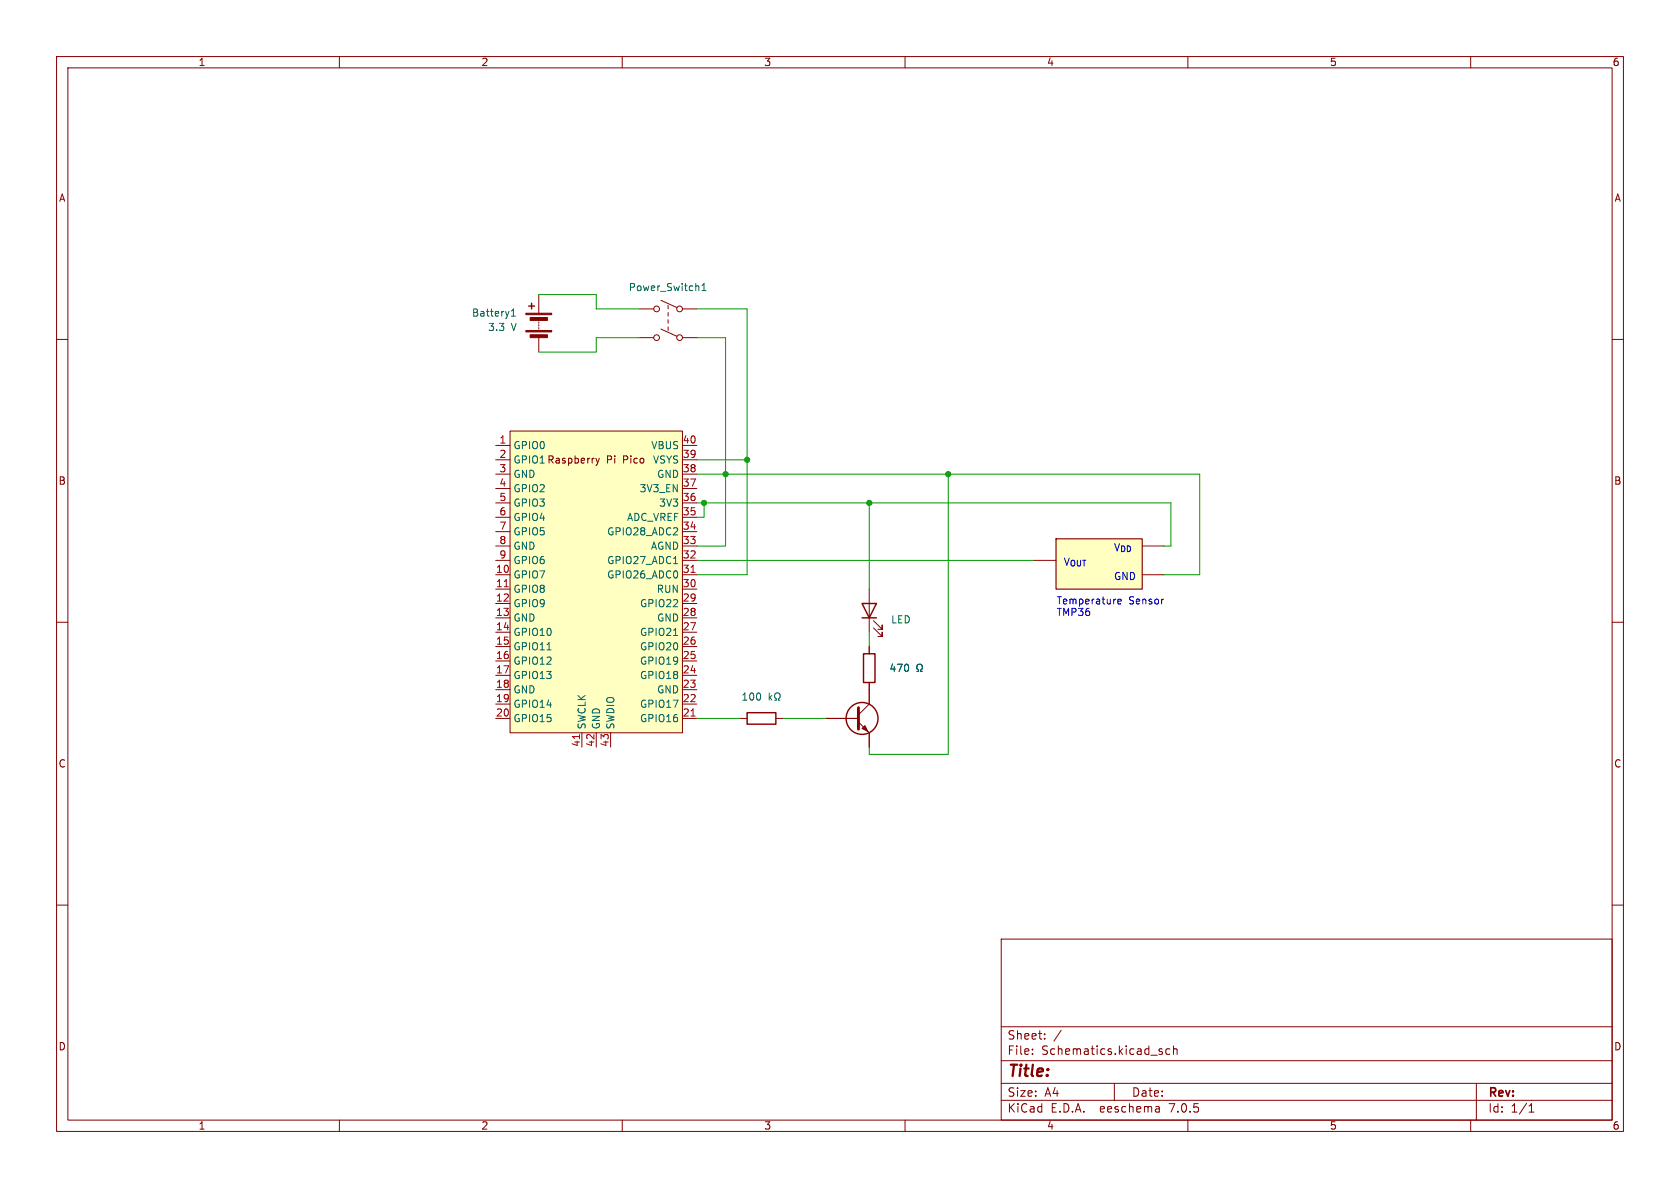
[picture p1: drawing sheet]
<svg xmlns="http://www.w3.org/2000/svg" width="297mm" height="210mm" viewBox="0 0 297 210" stroke-linecap="round" stroke-linejoin="round" font-family="sans-serif">
<g fill="none" stroke="#840000" stroke-width=".18">
<path d="M10 10h277v190h-277zM12 12h273v186h-273zM60 10v2M110 10v2M160 10v2M210 10v2M260 10v2M10 60h2M95.2 52.1v3.3M95.2 56.9v.3M95.2 57.4v.3M95.2 57.9v.3"/>
<path d="M95.2 59.7v2.5M113 59.7h2.6M113 54.6h2.6M116.8 58.2l2.8 1.2M116.8 53.1l2.8 1.3M118.1 54v.6M118.1 55.2v.7M118.1 56.5v.7M118.1 57.8v.6M120.6 59.7h2.6M120.6 54.6h2.6M285 60h2"/>
<path d="M87.6 78.7h2.6M90.2 76.2h30.4v53.3h-30.4zM120.6 78.7h2.6M87.6 81.3h2.6M87.6 83.8h2.6M87.6 99.1h2.6M87.6 96.5h2.6M87.6 94h2.6M87.6 91.4h2.6M87.6 88.9h2.6M87.6 86.4h2.6M105.3 81l.4 .9"/>
<path d="M105.7 81.9l-.4 .4M106 81l-.3 .9M120.6 81.3h2.6M120.6 83.8h2.6M120.6 99.1h2.6M120.6 96.5h2.6M120.6 94h2.6M120.6 91.4h2.6M120.6 88.9h2.6M120.6 86.4h2.6M182.9 99.1h3.8M201.9 96.5h3.8"/>
<path d="M10 110h2M87.6 101.6h2.6M87.6 104.1h2.6M87.6 106.7h2.6M87.6 109.2h2.6M87.6 111.8h2.6M87.6 114.3h2.6M87.6 116.8h2.6M87.6 119.4h2.6M120.6 101.6h2.6M120.6 104.1h2.6M120.6 106.7h2.6"/>
<path d="M120.6 109.2h2.6M120.6 111.8h2.6M120.6 114.3h2.6M120.6 116.8h2.6M120.6 119.4h2.6M153.7 104.1v7.7M153.7 114.3v1.3M154.4 111l1.6 1.5v-.7v.7h-.8M154.4 109.7l1.6 1.6v-.8v.8h-.8M201.9 101.6h3.8M285 110h2M87.6 121.9h2.6"/>
<path d="M87.6 124.5h2.6M87.6 127h2.6M102.9 129.5v2.6M105.4 129.5v2.6M107.9 129.5v2.6M120.6 121.9h2.6M120.6 124.5h2.6M120.6 127h2.6M130.8 127h1.3M137.2 127h1.2M146 127h5.8M151.8 127.6l1.9 1.9v2.6"/>
<path d="M153.7 120.7v3.8l-1.9 1.9M10 160h2M285 160h2M177 166h108v32h-108zM60 198v2M110 198v2M160 198v2M177 194.5h108M177 191.5h108M177 187.5h108M177 181.5h108M182.5 186.3v.1"/>
<path d="M182.5 185.5v.1M184.7 183.6v.1M184.7 182.8v.1M187.6 182.1l-1.3 2M197 191.5v3M204.5 195.6l.4 .1 .1 .9M205 196.5l-.5 .1M205 196h-.5M205.1 185.9l.4 .1v.2l-.2 .2h-.3M205.1 185.4l.4 .1M206.8 185.5l-.4-.1-.3 .3v.4l.1 .2h.6M207.5 185.5l.2-.1 .3 .1 .1 .9"/>
<path d="M207.5 184.9v1.5M210 198v2M260 198v2M261 191.5v6.5M270.3 196.6h.9M270.3 195.5l.4-.4v1.5"/>
<circle cx="116.1" cy="54.6" r=".51"/>
<circle cx="116.1" cy="59.7" r=".51"/>
<circle cx="120.1" cy="54.6" r=".51"/>
<circle cx="120.1" cy="59.7" r=".51"/>
</g>
<g fill="#ffffc2" stroke="#ffffc2" stroke-width=".18">
<path d="M186.7 95.3h15.2v8.8h-15.2z"/>
<path d="M90.2 76.2h30.4v53.3h-30.4z"/>
</g>
<path d="M89.1 103.7h.8M122.2 101.2h.7M102.5 129.8v.8M122.2 126.6h.7" fill="none" stroke="#a90000" stroke-width=".18"/>
<g fill="none" stroke="#006464" stroke-width=".18">
<path d="M90.4 55.9h.7M90.4 55l.4-.4v1.3M123.5 50.6l.1 .8M124.1 51.4h.7M124.1 50.5l.4-.4v1.3M119.1 99.6h.7M96.7 114.9h.7M119.1 112.3h.7M162.1 118.7h.3v-.3a.54 .54 0 0 1-.3-.7 .54 .54 0 0 1 .8-.2 .58 .58 0 0 1-.1 .9v.3h.3M136 122.5v1.3M136.1 123.3l.4 .5M136.5 122.9l-.5 .5"/>
<path d="M136.9 123.8h.4v-.3a.54 .54 0 0 1-.3-.7 .54 .54 0 0 1 .7-.2 .58 .58 0 0 1-.1 .9v.3h.3"/>
</g>
<path d="M151.8 125.1v3.8" fill="none" stroke="#840000" stroke-width=".51"/>
<g fill="#840000" stroke="#840000" stroke-width=".18">
<path d="M152.4 128.8l.5-.5 .5 1z"/>
<path d="M93 58.4h4.5v.3h-4.5z"/>
<path d="M93 55.4h4.5v.2h-4.5z"/>
<path d="M93.7 59.2h3.1v.5h-3.1z"/>
<path d="M93.7 56.1h3.1v.5h-3.1z"/>
</g>
<g fill="none" stroke="#840000" stroke-width=".25">
<path d="M93.5 54.1h1M94 53.6v1M152.4 106.7h2.5l-1.2 2.5zM152.4 109.2h2.5M152.7 115.6h2v5.1h-2zM132.1 126h5.1v2h-5.1z"/>
<circle cx="152.4" cy="127" r="2.82"/>
</g>
<path d="M197.6 106.3l.6-.1v-.2l-.4-.1-.2 .2 .1 .6h.5M205.6 105.9h.1" fill="none" stroke="#0000c2" stroke-width=".18"/>
<path d="M186.7 95.3h15.2v8.8h-15.2z" fill="none" stroke="#840000" stroke-width=".2"/>
<g fill="none" stroke="#009600" stroke-width=".18">
<path d="M95.2 52.1h10.2v2.5h7.6M113 59.7h-7.6v2.5h-10.2M123.2 59.7h5.1v36.8h-5.1M123.2 54.6h8.9v47h-8.9M123.2 83.8h88.9v17.8h-6.4M123.2 88.9h83.8v7.6h-1.3M123.2 99.1h59.7M123.2 81.3h8.9M124.5 88.9v2.5h-1.3M153.7 88.9v15.2M167.6 83.8v49.6h-13.9v-1.3M153.7 111.8v2.5"/>
<path d="M123.2 127h7.6M138.4 127h7.6"/>
</g>
<g fill="#009600" stroke="#009600" stroke-width=".18">
<circle cx="132.1" cy="81.3" r=".46"/>
<circle cx="124.5" cy="88.9" r=".46"/>
<circle cx="128.3" cy="83.8" r=".46"/>
<circle cx="167.6" cy="83.8" r=".46"/>
<circle cx="153.7" cy="88.9" r=".46"/>
</g>
<text font-size="2.8" fill="#840000" x="178" y="190.8">Title:</text>
<g font-size="2.1" fill="#840000">
<text x="178" y="183.9">Sheet:</text>
<text x="178" y="186.6">File:</text>
<text x="184" y="186.6">Schematics.kicad_sch</text>
<text x="178" y="196.8">KiCad</text>
<text x="178" y="194">Size:</text>
<text x="184.6" y="194">A4</text>
<text x="185.7" y="196.8">E.D.A.</text>
<text x="194.4" y="196.8">eeschema</text>
<text x="200" y="194">Date:</text>
<text x="206.7" y="196.8">7.0.5</text>
<text x="263" y="194.2">Rev:</text>
<text x="263" y="196.8">Id:</text>
<text x="267" y="196.8">1/1</text>
</g>
<g font-size="1.8" fill="#840000">
<text x="35" y="11.8">1</text>
<text x="85" y="11.8">2</text>
<text x="135" y="11.8">3</text>
<text x="185" y="11.8">4</text>
<text x="235" y="11.8">5</text>
<text x="285" y="11.8">6</text>
<text x="10.4" y="35.8">A</text>
<text x="285.4" y="35.8">A</text>
<text x="107.2" y="82.1">Pi</text>
<text x="110.2" y="82.1">Pico</text>
<text x="10.3" y="85.8">B</text>
<text x="285.3" y="85.8">B</text>
<text x="10.3" y="135.8">C</text>
<text x="285.3" y="135.8">C</text>
<text x="10.3" y="185.8">D</text>
<text x="285.3" y="185.8">D</text>
<text x="35" y="199.8">1</text>
<text x="85" y="199.8">2</text>
<text x="135" y="199.8">3</text>
<text x="185" y="199.8">4</text>
<text x="235" y="199.8">5</text>
<text x="285" y="199.8">6</text>
</g>
<g font-size="1.8" fill="#006464">
<text x="111.1" y="51.6">Power_Switch1</text>
<text x="83.4" y="56.1">Battery1</text>
<text x="86.2" y="58.7">3.3</text>
<text x="90.3" y="58.7">V</text>
<text x="90.7" y="79.6">GPIO0</text>
<text x="90.7" y="82.1">GPIO1 Raspberry</text>
<text x="115.1" y="79.6">VBUS</text>
<text x="115.4" y="82.1">VSYS</text>
<text x="90.7" y="84.6">GND</text>
<text x="90.7" y="87.2">GPIO2</text>
<text x="90.7" y="89.7">GPIO3</text>
<text x="113.1" y="87.2">3V3_EN</text>
<text x="116.1" y="84.6">GND</text>
<text x="116.5" y="89.7">3V3</text>
<text x="90.7" y="92.3">GPIO4</text>
<text x="90.7" y="94.8">GPIO5</text>
<text x="107.3" y="94.8">GPIO28_ADC2</text>
<text x="110.8" y="92.3">ADC_VREF</text>
<text x="90.7" y="97.3">GND</text>
<text x="90.7" y="99.9">GPIO6</text>
<text x="107.3" y="99.9">GPIO27_ADC1</text>
<text x="115.1" y="97.3">AGND</text>
<text x="90.7" y="102.4">GPIO7</text>
<text x="90.7" y="105">GPIO8</text>
<text x="90.7" y="107.5">GPIO9</text>
<text x="107.3" y="102.4">GPIO26_ADC0</text>
<text x="113.1" y="107.5">GPIO22</text>
<text x="116.1" y="105">RUN</text>
<text x="90.7" y="110">GND</text>
<text x="90.7" y="112.6">GPIO10</text>
<text x="113.1" y="112.6">GPIO21</text>
<text x="116.1" y="110">GND</text>
<text x="157.5" y="110.4">LED</text>
<text x="90.7" y="115.1">GPIO11</text>
<text x="90.7" y="117.7">GPIO12</text>
<text x="113.1" y="117.7">GPIO19</text>
<text x="113.1" y="115.1">GPIO20</text>
<text x="157.3" y="118.9">470</text>
<text x="90.7" y="120.2">GPIO13</text>
<text x="90.7" y="122.7">GND</text>
<text x="90.7" y="125.3">GPIO14</text>
<text x="113.1" y="125.3">GPIO17</text>
<text x="113.1" y="120.2">GPIO18</text>
<text x="116.1" y="122.7">GND</text>
<text x="131" y="124">100</text>
<text x="90.7" y="127.8">GPIO15</text>
<text x="103.7" y="129" transform="rotate(-90 103.7 129)">SWCLK</text>
<text x="106.2" y="129" transform="rotate(-90 106.2 129)">GND</text>
<text x="108.8" y="129" transform="rotate(-90 108.8 129)">SWDIO</text>
<text x="113.1" y="127.8">GPIO16</text>
</g>
<g font-size="1.8" fill="#a90000">
<text x="88.2" y="78.5">1</text>
<text x="88.2" y="81">2</text>
<text x="88.2" y="83.6">3</text>
<text x="120.6" y="83.6">38</text>
<text x="120.6" y="81">39</text>
<text x="120.6" y="78.5">40</text>
<text x="88.2" y="86.1">4</text>
<text x="88.2" y="88.6">5</text>
<text x="120.6" y="88.6">36</text>
<text x="120.6" y="86.1">37</text>
<text x="88.2" y="91.2">6</text>
<text x="88.2" y="93.7">7</text>
<text x="120.6" y="93.7">34</text>
<text x="120.6" y="91.2">35</text>
<text x="87.6" y="101.3">10</text>
<text x="88.2" y="96.3">8</text>
<text x="88.2" y="98.8">9</text>
<text x="120.6" y="101.3">31</text>
<text x="120.6" y="98.8">32</text>
<text x="120.6" y="96.3">33</text>
<text x="87.6" y="103.9">11</text>
<text x="87.6" y="106.4">12</text>
<text x="120.6" y="106.4">29</text>
<text x="120.6" y="103.9">30</text>
<text x="87.6" y="109">13</text>
<text x="87.6" y="111.5">14</text>
<text x="120.6" y="111.5">27</text>
<text x="120.6" y="109">28</text>
<text x="87.6" y="114">15</text>
<text x="87.6" y="116.6">16</text>
<text x="87.6" y="119.1">17</text>
<text x="120.6" y="119.1">24</text>
<text x="120.6" y="116.6">25</text>
<text x="120.6" y="114">26</text>
<text x="87.6" y="121.7">18</text>
<text x="87.6" y="124.2">19</text>
<text x="120.6" y="124.2">22</text>
<text x="120.6" y="121.7">23</text>
<text x="87.6" y="126.7">20</text>
<text x="120.6" y="126.7">21</text>
<text x="102.6" y="132.1" transform="rotate(-90 102.6 132.1)">41</text>
<text x="105.2" y="132.1" transform="rotate(-90 105.2 132.1)">42</text>
<text x="107.7" y="132.1" transform="rotate(-90 107.7 132.1)">43</text>
</g>
<g font-size="1.8" fill="#0000c2">
<text x="188" y="100.1">V_{OUT}</text>
<text x="196.8" y="97.5">V_{DD}</text>
<text x="186.7" y="106.9">Temperature</text>
<text x="196.8" y="102.6">GND</text>
<text x="199.5" y="106.9">Sensor</text>
<text x="186.7" y="109">TMP36</text>
</g>
</svg>
